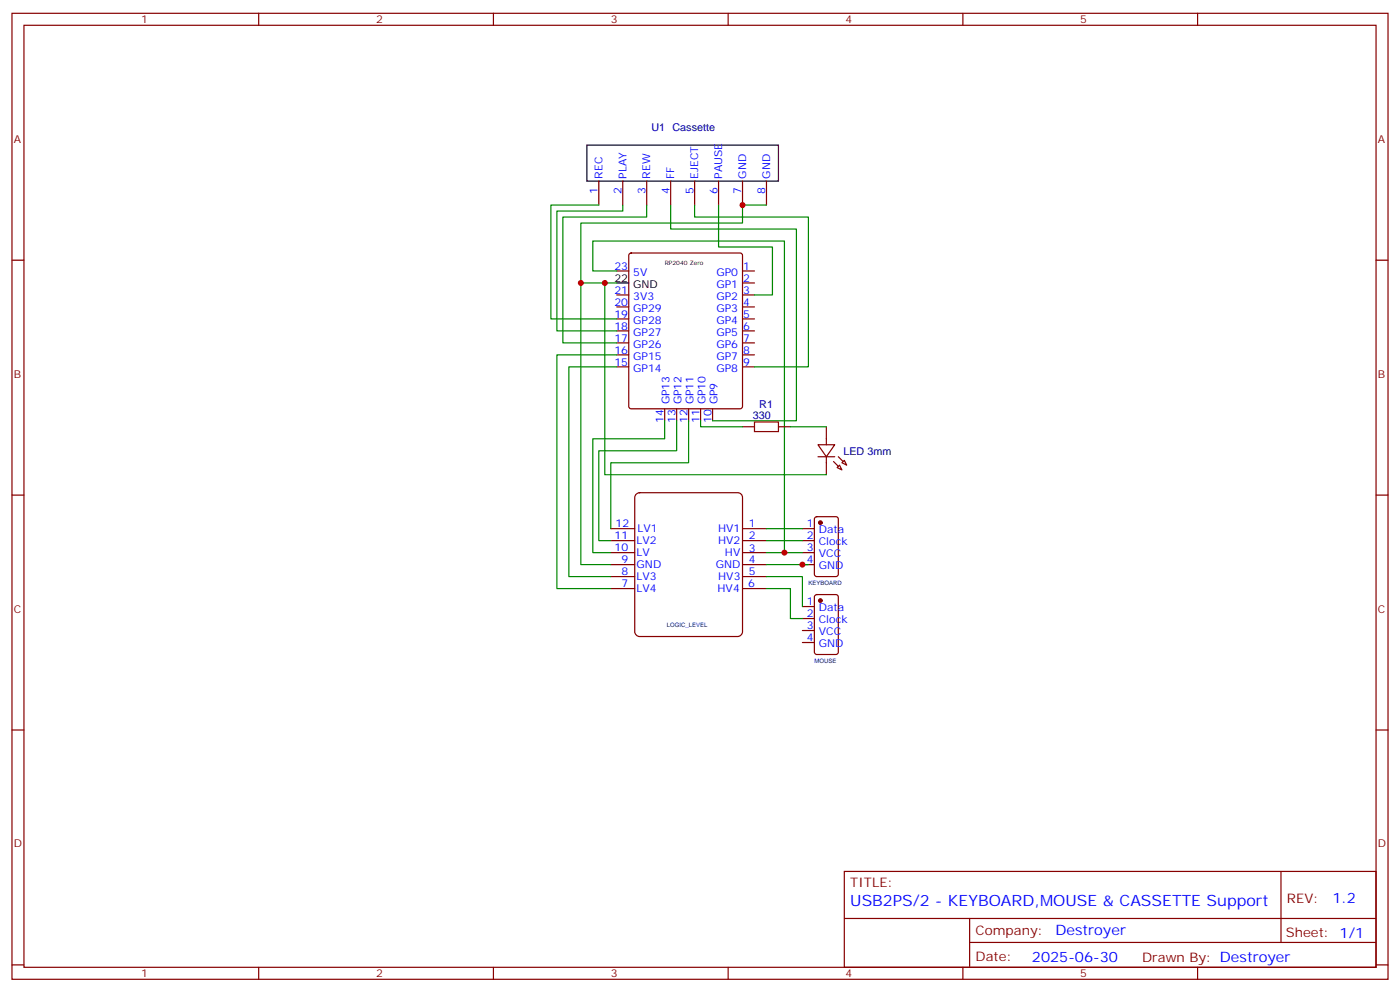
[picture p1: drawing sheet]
<svg xmlns="http://www.w3.org/2000/svg" width="412mm" height="292mm" viewBox="0 0 412 292" stroke-linecap="round" stroke-linejoin="round" font-family="sans-serif">
<g fill="none" stroke="#870000" stroke-width=".35">
<path d="M3.5 3.9h405.4v284.4h-405.4zM7.1 7.4h398.2v277.3h-398.2zM76.2 3.9v3.5M145.3 3.9v3.5M214.5 3.9v3.5M283.6 3.9v3.5M352.8 3.9v3.5M3.5 76.6h3.6M181.7 79.8h3.5M185.4 74.7l.5-.2h32.1l.5 .2 .2 .5v44.4l-.2 .5-.5 .2h-32.1l-.5-.2-.2-.5v-44.4zM218.7 79.8h3.5M405.3 76.6h3.6"/>
<path d="M181.7 86.8h3.5M181.7 90.3h3.5M181.7 93.9h3.5M181.7 97.4h3.5M218.7 83.3h3.5M218.7 86.8h3.5M218.7 90.3h3.5M218.7 93.9h3.5M218.7 97.4h3.5M181.7 100.9h3.5M181.7 104.5h3.5M181.7 108h3.5"/>
<path d="M218.7 100.9h3.5M218.7 104.5h3.5M218.7 108h3.5M195.8 120.3v3.6M199.3 120.3v3.6M202.8 120.3v3.6M206.4 120.3v3.6M209.9 120.3v3.6M3.5 145.7h3.6M405.3 145.7h3.6M3.5 214.9h3.6M405.3 214.9h3.6"/>
<path d="M248.7 256.5h156.6v28.2h-156.6zM377.3 256.5v20.9M248.7 270.4h156.5M285.6 277.4h119.6M285.6 270.4v14.1M3.5 284h3.6M76.2 284.7v3.6M145.3 284.7v3.6M214.5 284.7v3.6M283.6 284.7v3.6M352.8 284.7v3.6M405.3 284h3.6"/>
</g>
<path d="M181.7 83.3h3.5" fill="none" stroke="#000" stroke-width=".35"/>
<path d="M187.3 145.6l1.1-.6h28.9a1.41 1.41 0 0 1 1.4 1.4v39.5a1.51 1.51 0 0 1-1.4 1.5h-28.9a1.51 1.51 0 0 1-1.4-1.5v-39.5z" fill="#fff" stroke="#800000" stroke-width=".35"/>
<g fill="none" stroke="#870000" stroke-width=".35">
<path d="M176.4 53.3v7.1M183.4 53.3v7.1M190.5 53.3v7.1M197.6 53.3v7.1M204.6 53.3v7.1M211.7 53.3v7.1M218.7 53.3v7.1M225.8 53.3v7.1M218.7 125.6h3.5M229.3 125.6h3.5M240.9 130.9h5l-2.5 3.5zM240.9 134.4h5"/>
<path d="M243.4 125.6v5.3M243.4 134.4v5.3M246.6 137.6l.7-.7 .7 1.4zM248 136.2l.7-.7 .7 1.4zM179.9 155.6h7.1M179.9 159.1h7.1M218.7 155.6h7.1M218.7 159.1h7.1M236.4 155.6h3.5M236.4 159.1h3.5M240.1 152.3l.5-.2h5.6l.7 .4v16.5l-.4 .7h-5.9l-.7-.4v-16.5zM179.9 169.7h7.1"/>
<path d="M179.9 166.2h7.1M179.9 162.7h7.1M179.9 173.2h7.1M218.7 169.7h7.1M218.7 166.2h7.1M218.7 162.7h7.1M218.7 173.2h7.1M236.4 166.2h3.5M236.4 162.7h3.5M236.4 178.5h3.5M240.1 175.2l.5-.2h5.6l.7 .4v16.5l-.4 .7-5.9 .1-.7-.5v-16.5zM236.4 182.1h3.5"/>
<path d="M236.4 185.6h3.5M236.4 189.1h3.5"/>
</g>
<g fill="#870000" stroke="#870000" stroke-width=".35">
<path d="M246.9 134.4l1.5 1.5z"/>
<path d="M245.5 135.9l1.4 1.4z"/>
<circle cx="241.7" cy="153.8" r=".53"/>
<circle cx="241.7" cy="176.8" r=".53"/>
</g>
<g fill="none" stroke="#008700" stroke-width=".35">
<path d="M176.4 60.4h-14.1v33.5h19.4M181.7 79.8h-7.1v-8.9h56.5v91.8M183.4 60.4v1.7h-19.4v35.3h17.7M190.5 60.4v3.5h-24.7v37h15.9M197.6 60.4v7h37v56.5h-24.7M204.6 60.4v3.5h33.5v44.1h-15.9M211.7 60.4v12.3h15.8v14.1h-5.3M225.8 60.4h-7.1v5.3h-47.6v17.6M178.2 83.3v56.4h65.2M181.7 83.3h-10.6v82.9h8.8M181.7 104.5h-17.7v68.7h15.9M181.7 108h-14.1v61.7h12.3"/>
<path d="M195.8 123.9v5.3h-21.2v33.5h5.3M199.3 123.9v8.8h-22.9v26.4h3.5M202.8 123.9v12.3h-22.9v19.4M206.4 123.9v1.7h12.3M232.8 125.6h10.6M225.8 155.6h10.6M225.8 159.1h10.6M225.8 169.7h10.6v8.8M225.8 173.2h7v8.9h3.6M225.8 162.7h10.6M225.8 166.2h12.3"/>
</g>
<path d="M222.2 124.2h7.1v2.8h-7.1z" fill="none" stroke="#a10000" stroke-width=".35"/>
<path d="M172.9 42.7h56.4v10.6h-56.4z" fill="none" stroke="#000" stroke-width=".35"/>
<g fill="#c00">
<circle cx="231.1" cy="162.7" r=".88"/>
<circle cx="236.4" cy="166.2" r=".88"/>
<circle cx="178.2" cy="83.3" r=".88"/>
<circle cx="171.1" cy="83.3" r=".88"/>
<circle cx="218.7" cy="60.4" r=".88"/>
</g>
<text font-size="4.6" fill="#00f" x="250.5" y="266.7">USB2PS/2 - KEYBOARD,MOUSE &amp; CASSETTE Support</text>
<g font-size="4.2" fill="#00f">
<text x="392.5" y="265.8">1.2</text>
<text x="310.9" y="275.3">Destroyer</text>
<text x="304" y="283.1">2025-06-30</text>
</g>
<g font-size="3.9" fill="#800">
<text x="250.5" y="261.1">TITLE:</text>
<text x="379.1" y="265.8">REV:</text>
<text x="287.4" y="275.3">Company:</text>
<text x="378.7" y="275.9">Sheet: 1/1</text>
<text x="287.4" y="283">Date:</text>
<text x="336.4" y="283.1">Drawn By: Destroyer</text>
</g>
<g font-size="3.2" fill="#800">
<text x="41.6" y="6.9">1</text>
<text x="110.8" y="6.9">2</text>
<text x="179.9" y="6.9">3</text>
<text x="249.1" y="6.9">4</text>
<text x="318.2" y="6.9">5</text>
<text x="4.1" y="42">A</text>
<text x="405.9" y="42">A</text>
<text x="4.1" y="111.2">B</text>
<text x="405.9" y="111.2">B</text>
<text x="4.1" y="180.3">C</text>
<text x="405.9" y="180.3">C</text>
<text x="4.1" y="249.4">D</text>
<text x="405.9" y="249.4">D</text>
<text x="41.6" y="287.7">1</text>
<text x="110.8" y="287.7">2</text>
<text x="179.9" y="287.7">3</text>
<text x="249.1" y="287.7">4</text>
<text x="318.2" y="287.7">5</text>
</g>
<g font-size="3.2" fill="#000080">
<text x="191.9" y="38.5">U1 Cassette</text>
<text x="223.7" y="120">R1</text>
<text x="221.8" y="123.2">330</text>
<text x="248.4" y="133.8">LED 3mm</text>
</g>
<g font-size="3.2" fill="#00f">
<text x="177.4" y="52.6" transform="rotate(-90 177.4 52.6)">REC</text>
<text x="184.5" y="52.6" transform="rotate(-90 184.5 52.6)">PLAY</text>
<text x="191.6" y="52.6" transform="rotate(-90 191.6 52.6)">REW</text>
<text x="198.6" y="52.6" transform="rotate(-90 198.6 52.6)">FF</text>
<text x="205.7" y="52.6" transform="rotate(-90 205.7 52.6)">EJECT</text>
<text x="212.7" y="52.6" transform="rotate(-90 212.7 52.6)">PAUSE</text>
<text x="219.8" y="52.6" transform="rotate(-90 219.8 52.6)">GND</text>
<text x="226.8" y="52.6" transform="rotate(-90 226.8 52.6)">GND</text>
<text x="176" y="57.1" transform="rotate(-90 176 57.1)">1</text>
<text x="183.1" y="57.1" transform="rotate(-90 183.1 57.1)">2</text>
<text x="190.1" y="57.1" transform="rotate(-90 190.1 57.1)">3</text>
<text x="197.2" y="57.1" transform="rotate(-90 197.2 57.1)">4</text>
<text x="204.3" y="57.1" transform="rotate(-90 204.3 57.1)">5</text>
<text x="211.3" y="57.1" transform="rotate(-90 211.3 57.1)">6</text>
<text x="218.4" y="57.1" transform="rotate(-90 218.4 57.1)">7</text>
<text x="225.4" y="57.1" transform="rotate(-90 225.4 57.1)">8</text>
<text x="181" y="79.4">23</text>
<text x="186.5" y="81.2">5V</text>
<text x="211" y="81.2">GP0</text>
<text x="218.9" y="79.4">1</text>
<text x="218.9" y="82.9">2</text>
<text x="181" y="90">20</text>
<text x="181" y="86.5">21</text>
<text x="186.5" y="88.2">3V3</text>
<text x="211" y="84.7">GP1</text>
<text x="211" y="88.2">GP2</text>
<text x="218.9" y="86.5">3</text>
<text x="218.9" y="90">4</text>
<text x="181" y="93.5">19</text>
<text x="186.5" y="95.3">GP28</text>
<text x="186.5" y="91.8">GP29</text>
<text x="211" y="91.8">GP3</text>
<text x="211" y="95.3">GP4</text>
<text x="218.9" y="93.5">5</text>
<text x="181" y="100.6">17</text>
<text x="181" y="97">18</text>
<text x="186.5" y="98.8">GP27</text>
<text x="211" y="98.8">GP5</text>
<text x="218.9" y="97">6</text>
<text x="218.9" y="100.6">7</text>
<text x="181" y="107.6">15</text>
<text x="181" y="104.1">16</text>
<text x="186.5" y="105.9">GP15</text>
<text x="186.5" y="102.3">GP26</text>
<text x="211" y="102.3">GP6</text>
<text x="211" y="105.9">GP7</text>
<text x="218.9" y="104.1">8</text>
<text x="218.9" y="107.6">9</text>
<text x="186.5" y="109.4">GP14</text>
<text x="211" y="109.4">GP8</text>
<text x="197.2" y="119" transform="rotate(-90 197.2 119)">GP13</text>
<text x="200.7" y="119" transform="rotate(-90 200.7 119)">GP12</text>
<text x="204.3" y="119" transform="rotate(-90 204.3 119)">GP11</text>
<text x="207.8" y="119" transform="rotate(-90 207.8 119)">GP10</text>
<text x="211.3" y="119" transform="rotate(-90 211.3 119)">GP9</text>
<text x="195.4" y="124.5" transform="rotate(-90 195.4 124.5)">14</text>
<text x="199" y="124.5" transform="rotate(-90 199 124.5)">13</text>
<text x="202.5" y="124.5" transform="rotate(-90 202.5 124.5)">12</text>
<text x="206" y="124.5" transform="rotate(-90 206 124.5)">11</text>
<text x="209.5" y="124.5" transform="rotate(-90 209.5 124.5)">10</text>
<text x="181.3" y="155.2">12</text>
<text x="220.6" y="155.2">1</text>
<text x="237.7" y="155.3">1</text>
<text x="181" y="158.6">11</text>
<text x="187.5" y="160">LV2</text>
<text x="187.8" y="156.6">LV1</text>
<text x="211.5" y="156.6">HV1</text>
<text x="211.5" y="160.2">HV2</text>
<text x="220.6" y="158.8">2</text>
<text x="237.7" y="158.8">2</text>
<text x="241.2" y="157">Data</text>
<text x="241.2" y="160.5">Clock</text>
<text x="181" y="162.1">10</text>
<text x="183" y="165.7">9</text>
<text x="187.5" y="167.1">GND</text>
<text x="187.5" y="163.6">LV</text>
<text x="210.8" y="167.2">GND</text>
<text x="213.5" y="163.7">HV</text>
<text x="220.6" y="162.3">3</text>
<text x="220.6" y="165.8">4</text>
<text x="237.7" y="162.3">3</text>
<text x="237.7" y="165.8">4</text>
<text x="241.2" y="164.1">VCC</text>
<text x="241.2" y="167.6">GND</text>
<text x="183" y="172.7">7</text>
<text x="183" y="169.2">8</text>
<text x="187.5" y="170.6">LV3</text>
<text x="211.6" y="170.7">HV3</text>
<text x="220.4" y="172.9">6</text>
<text x="220.6" y="169.3">5</text>
<text x="187.5" y="174.1">LV4</text>
<text x="211.4" y="174.3">HV4</text>
<text x="237.7" y="178.2">1</text>
<text x="241.2" y="180">Data</text>
<text x="237.7" y="181.7">2</text>
<text x="237.7" y="185.2">3</text>
<text x="241.2" y="183.5">Clock</text>
<text x="237.7" y="188.8">4</text>
<text x="241.2" y="187">VCC</text>
<text x="241.2" y="190.5">GND</text>
</g>
<g font-size="3.2">
<text x="181" y="82.9">22</text>
<text x="186.5" y="84.7">GND</text>
</g>
<text font-size="1.8" x="195.8" y="78">RP2040 Zero</text>
<g font-size="1.8" fill="#000080">
<text x="238.2" y="172.1">KEYBOARD</text>
<text x="196.5" y="184.5">LOGIC_LEVEL</text>
<text x="240" y="195">MOUSE</text>
</g>
</svg>
